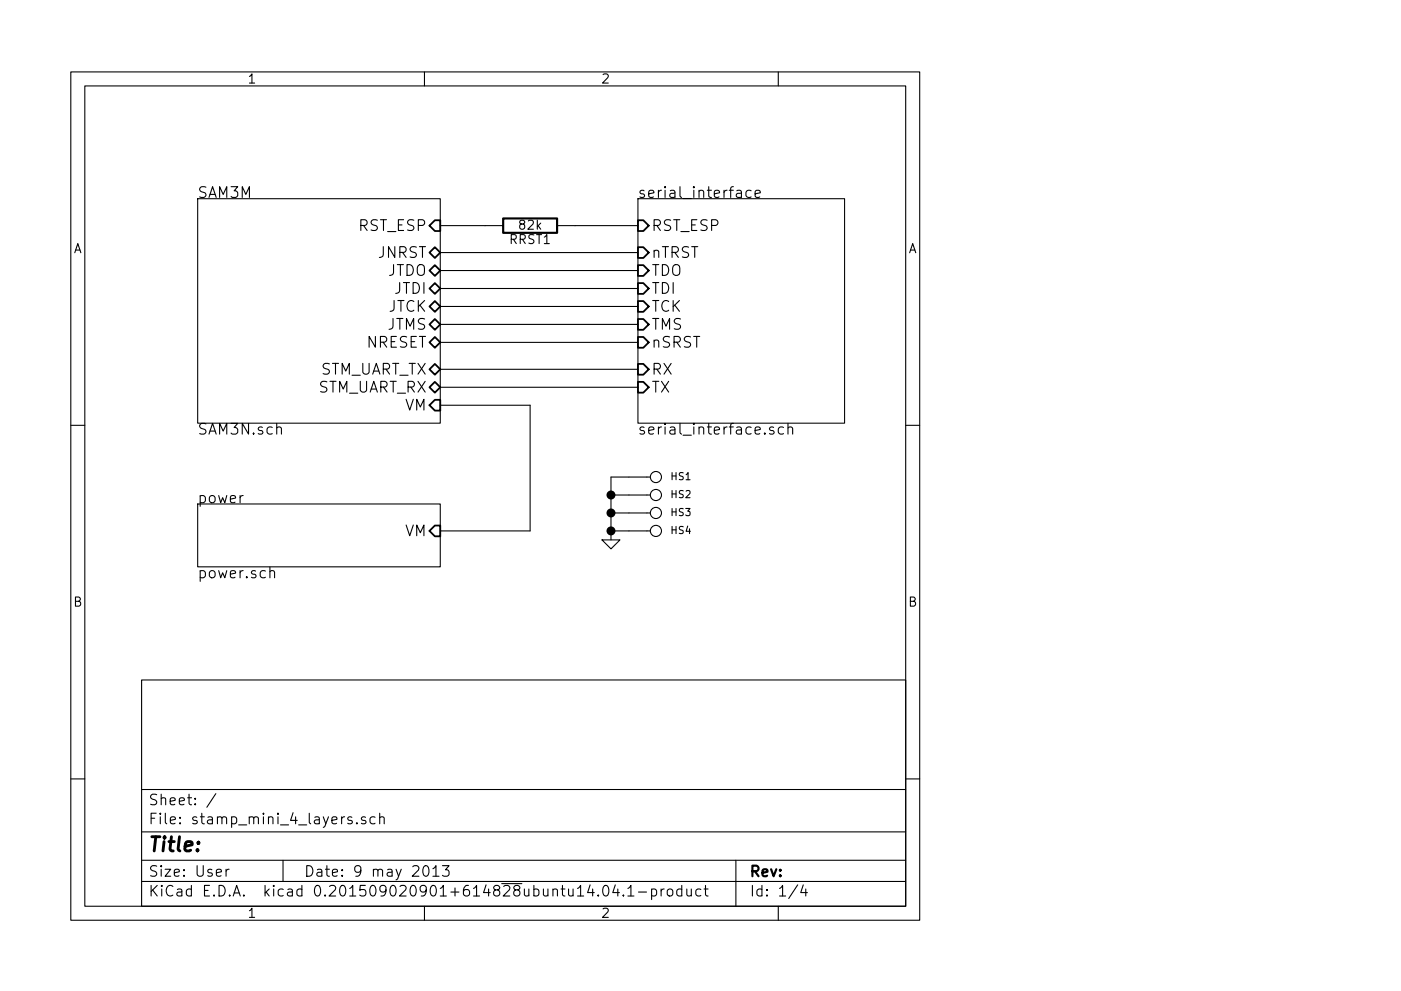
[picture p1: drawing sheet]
<svg xmlns="http://www.w3.org/2000/svg" width="297mm" height="210mm" viewBox="0 0 297 210" stroke-linecap="round" stroke-linejoin="round" font-family="sans-serif">
<g fill="none" stroke="#000" stroke-width=".23">
<path d="M15 15.3h180v179.9h-180zM18 18.2h174v174.1h-174zM90 15.3v2.9M165 15.3v2.9M41.9 42.2h51.4v47.6h-51.4zM93.3 53.6h42M93.3 57.4h42M93.3 47.9h13.4M118.1 47.9h17.2M135.3 42.2h43.8v47.6h-43.8zM159.3 40.5a.72 .72 0 0 0-1 .1l-.1 .9a.72 .72 0 0 0 1.1 .3M160.1 41.1l1.1-.2-.1-.4-.7-.1-.3 .3 .1 1.1 .2 .1 .7-.1"/>
<path d="M93.3 61.2h42M93.3 65h42M93.3 68.8h42M93.3 78.4h42M93.3 72.6h42M15 90.2h3M58.7 90.8a.57 .57 0 0 1 1 .1v1.2M93.3 82.2h42M93.3 86h19.1v26.6h-19.1M164 90.7l-.5-.1-.4 .3 .2 .3 .7 .3 .1 .2-.1 .3-.2 .1-.7-.1M166.1 90.7a.72 .72 0 0 0-1 .1l-.1 .9a.72 .72 0 0 0 1.1 .3M167.1 90.8a.57 .57 0 0 1 1 .1v1.2"/>
<path d="M167.1 89.8v2.3M192 90.2h3M41.9 106.9h51.4v13.4h-51.4zM127.6 114.5h3.8l-1.9 2zM129.5 105h8.4M129.5 108.8h8.4M129.5 112.6h8.4M137.9 101.2h-8.4v13.3M57.2 121.3a.57 .57 0 0 1 1 .1v1.2M30 144.3h162v48h-162zM15 165.3h3M30 176.5h162"/>
<path d="M30 167.5h162M45.8 168.4l-1.9 2.9M74.6 173.4a.56 .56 0 0 0-.9 .2v.1a.81 .81 0 0 0 .9 .4l.1 .3-.1 .3-.2 .1-.7-.1M75.7 174.6l.1 .1-.1 .1-.1-.1 .1-.1v.2M77.5 173.4a.56 .56 0 0 0-.9 .2v.1a.81 .81 0 0 0 .9 .4l.1 .3-.1 .3-.2 .1-.7-.1M79.5 173.4l-.6-.1-.5 .4 .2 .9 .3 .2 .6-.1M80.5 173.5a.57 .57 0 0 1 1 .1v1.2M80.5 172.5v2.3M192 165.3h3M30 187h162M30 182.5h162M47.9 184.4v1.5"/>
<path d="M48.6 184.4l-.4 .1-.3 .3M60 182.5v4.5M89.9 183.9a.52 .52 0 0 1 .5-.2 .52 .52 0 0 1 .4 .4 1.16 1.16 0 0 1-.6 1.8 1.35 1.35 0 0 1-.3-2zM90 192.3v2.9M91.8 184.3l.6-.6v2.2M91.8 185.9h1.3M93.8 183.7h1.4l-.8 .8 .7 .2 .1 .3-.1 .7-.3 .2h-.7l-.3-.2M128 188.1a.52 .52 0 0 1 .6-.2 .52 .52 0 0 1 .4 .4 1.16 1.16 0 0 1-.7 1.8 1.35 1.35 0 0 1-.3-2zM130.5 187.7l-.6 1.7h1.4M131 188.6v1.5M132.2 189.9l.1 .1-.1 .1-.1-.1 .1-.1v.2M133.1 188.5l.7-.6v2.2"/>
<path d="M133.1 190.1h1.3M135.4 189.3h1.7M138.2 188.7a.71 .71 0 0 1 .9 .1l.1 .2-.1 .9a.71 .71 0 0 1-.9 .1M138.2 188.6v2.3M140.2 188.6v1.5M140.8 188.6l-.4 .1-.2 .3M141.6 188.8a.62 .62 0 0 1 1 .2v.7a.61 .61 0 0 1-.5 .4 .61 .61 0 0 1-.6-.4zM144.6 188.7l-.7-.1-.4 .4 .1 .9 .3 .2 .7-.1M144.6 187.9v2.2M145.6 188.6l.1 1.4a.6 .6 0 0 0 .9-.1M146.6 188.6v1.5M148.6 188.7l-.7-.1-.4 .4 .1 .9 .3 .2 .7-.1"/>
<path d="M149.3 188.6h.8M149.6 187.9v1.9l.3 .3h.2M156 182.5v9.8M165 192.3v2.9M169.1 187.7l-1.9 2.9M170.3 187.7l-.5 1.7h1.4M170.8 188.6v1.5"/>
<circle cx="139.1" cy="101.2" r="1.18"/>
<circle cx="139.1" cy="105" r="1.18"/>
<circle cx="139.1" cy="108.8" r="1.18"/>
<circle cx="139.1" cy="112.6" r="1.18"/>
</g>
<g fill="none" stroke="#000" stroke-width=".38">
<path d="M91.1 53.6l1.1-1.2 1.1 1.2-1.1 1.1zM91.1 57.4l1.1-1.1 1.1 1.1-1.1 1.1zM92.2 46.7h1.1v2.3h-1.1l-1.1-1.1zM135.3 56.3h1.1l1.1 1.1-1.1 1.1h-1.1zM135.3 52.4h1.1l1.1 1.2-1.1 1.1h-1.1zM135.3 46.7h1.1l1.1 1.2-1.1 1.1h-1.1zM91.1 68.8l1.1-1.1 1.1 1.1-1.1 1.2zM91.1 65l1.1-1.1 1.1 1.1-1.1 1.2zM91.1 61.2l1.1-1.1 1.1 1.1-1.1 1.2zM91.1 78.4l1.1-1.2 1.1 1.2-1.1 1.1zM91.1 72.6l1.1-1.1 1.1 1.1-1.1 1.2zM135.3 63.9h1.1l1.1 1.1-1.1 1.2h-1.1z"/>
<path d="M135.3 60.1h1.1l1.1 1.1-1.1 1.2h-1.1zM135.3 67.7h1.1l1.1 1.1-1.1 1.2h-1.1zM135.3 71.5h1.1l1.1 1.1-1.1 1.2h-1.1zM135.3 77.2h1.1l1.1 1.2-1.1 1.1h-1.1zM91.1 82.2l1.1-1.2 1.1 1.2-1.1 1.1zM92.2 84.8h1.1v2.3h-1.1l-1.1-1.1zM135.3 81h1.1l1.1 1.2-1.1 1.1h-1.1zM92.2 111.5h1.1v2.3h-1.1l-1.1-1.2z"/>
</g>
<g fill="#000" stroke="#000" stroke-width=".38">
<circle cx="129.5" cy="112.6" r=".76"/>
<circle cx="129.5" cy="105" r=".76"/>
<circle cx="129.5" cy="108.8" r=".76"/>
</g>
<path d="M106.7 46.3h11.4v3.1h-11.4z" fill="none" stroke="#000" stroke-width=".46"/>
<text font-size="4.2" x="31.5" y="180.7">Title:</text>
<g font-size="3.2">
<text x="41.9" y="42">SAM3M</text>
<text x="135.3" y="42">serial_interface</text>
<text x="75.9" y="49">RST_ESP</text>
<text x="138.2" y="49">RST_ESP</text>
<text x="80" y="54.7">JNRST</text>
<text x="82" y="58.5">JTDO</text>
<text x="138.2" y="58.5">TDO</text>
<text x="138.2" y="54.7">nTRST</text>
<text x="83.6" y="62.4">JTDI</text>
<text x="138.2" y="62.4">TDI</text>
<text x="82" y="70">JTMS</text>
<text x="82.1" y="66.2">JTCK</text>
<text x="138.2" y="66.2">TCK</text>
<text x="138.2" y="70">TMS</text>
<text x="77.5" y="73.8">NRESET</text>
<text x="138.2" y="73.8">nSRST</text>
<text x="66.9" y="83.3">STM_UART_RX</text>
<text x="67.3" y="79.5">STM_UART_TX</text>
<text x="138.2" y="79.5">RX</text>
<text x="138.2" y="83.3">TX</text>
<text x="85.7" y="87.1">VM</text>
<text x="41.9" y="92.2">SAM3N.sch</text>
<text x="135.3" y="92.2">serial_interface.sch</text>
<text x="41.9" y="106.8">power</text>
<text x="85.7" y="113.8">VM</text>
<text x="41.9" y="122.7">power.sch</text>
</g>
<g font-size="3.1">
<text x="31.5" y="170.9">Sheet: /</text>
<text x="31.5" y="174.9">File: stamp_mini_4_layers.sch</text>
<text x="31.5" y="190.2">KiCad E.D.A. kicad 0.201509020901+614828ubuntu14.04.1-product</text>
<text x="31.5" y="186">Size: User</text>
<text x="64.5" y="186">Date: 9 may 2013</text>
<text x="159" y="186">Rev:</text>
<text x="159" y="190.2">Id: 1/4</text>
</g>
<g font-size="2.7">
<text x="52.5" y="17.7">1</text>
<text x="127.5" y="17.7">2</text>
<text x="15.5" y="53.7">A</text>
<text x="108.1" y="51.8">RRST1</text>
<text x="110.2" y="48.7">82k</text>
<text x="192.6" y="53.7">A</text>
<text x="15.5" y="128.7">B</text>
<text x="192.6" y="128.7">B</text>
<text x="52.5" y="194.7">1</text>
<text x="127.5" y="194.7">2</text>
</g>
<g font-size="2.1">
<text x="142.3" y="101.9">HS1</text>
<text x="142.3" y="105.7">HS2</text>
<text x="142.3" y="109.5">HS3</text>
<text x="142.3" y="113.3">HS4</text>
</g>
</svg>
